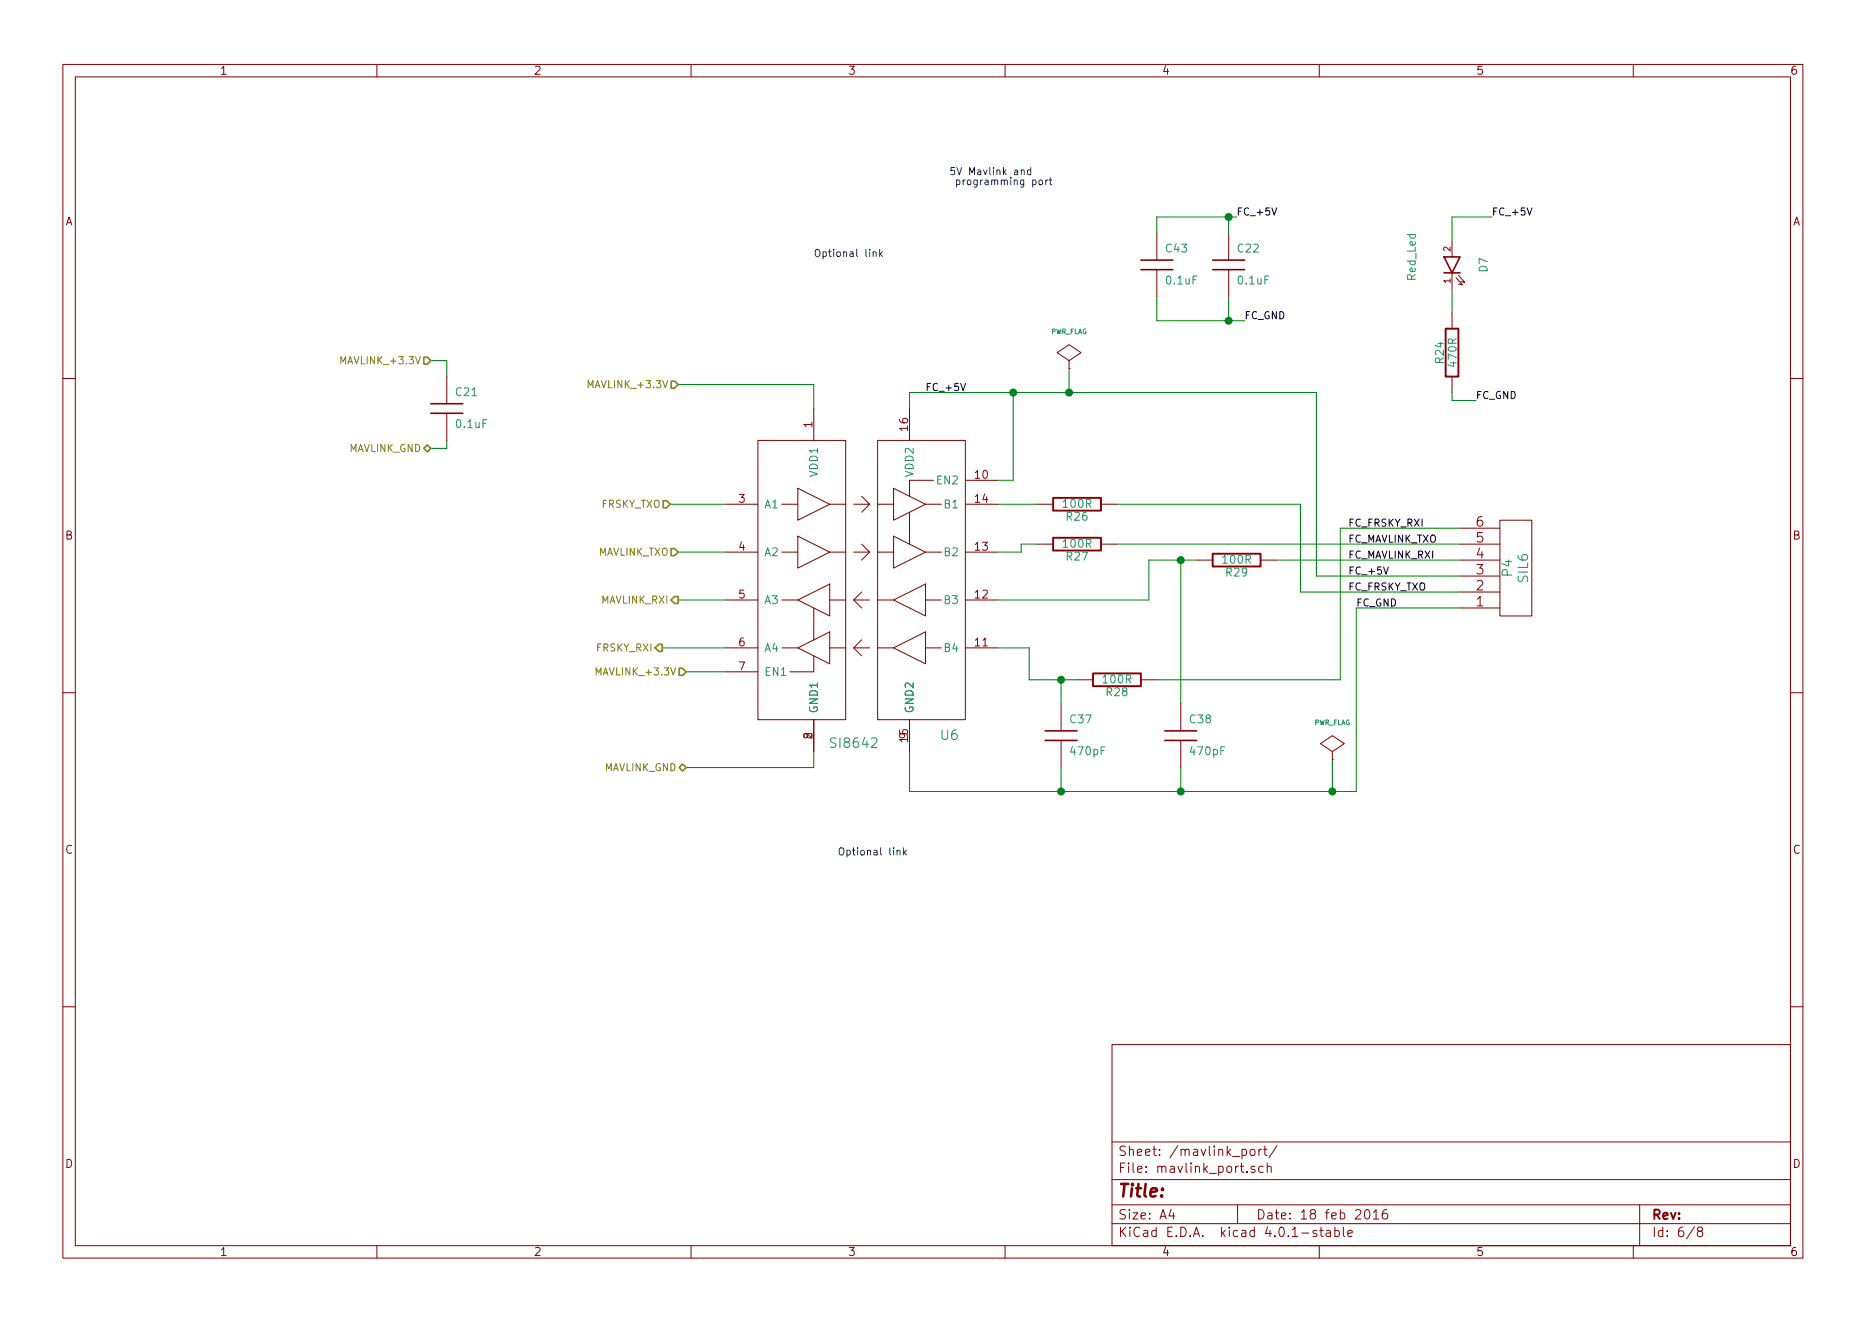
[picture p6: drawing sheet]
EESchema Schematic File Version 2  date Thu 18 Feb 2016 18:58:17 GMT
LIBS:conn_20
LIBS:conn_6
LIBS:conn_5
LIBS:conn_3
LIBS:conn_2
LIBS:led_ipc-7351_2005
LIBS:power
LIBS:device
LIBS:diodesch_ipc7531_2005
LIBS:transistors
LIBS:conn
LIBS:linear
LIBS:regul
LIBS:74xx
LIBS:cmos4000
LIBS:adc-dac
LIBS:memory
LIBS:xilinx
LIBS:special
LIBS:microcontrollers
LIBS:dsp
LIBS:microchip
LIBS:analog_switches
LIBS:motorola
LIBS:texas
LIBS:intel
LIBS:audio
LIBS:interface
LIBS:digital-audio
LIBS:philips
LIBS:display
LIBS:cypress
LIBS:siliconi
LIBS:opto
LIBS:atmel
LIBS:contrib
LIBS:valves
LIBS:max4390
LIBS:spdt
LIBS:ts5a3157
LIBS:osd-cache
EELAYER 25  0
EELAYER END
$Descr A4 11700 8267
encoding utf-8
Sheet 6 8
Title ""
Date "18 feb 2016"
Rev ""
Comp ""
Comment1 ""
Comment2 ""
Comment3 ""
Comment4 ""
$EndDescr
$Comp
L LED_IPC-7351_2005 D7
U 1 1
P 9100 1650
F 0 "D7" H 9100 1450 50  0000 C CNN
F 1 "Red_Led" H 9150 1900 50  0000 C CNN
F 2 "0603" H 9100 1650 60  0001 C CNN
F 3 "D" H 9100 1650 60  0001 C CNN
F 4 "M" H 9100 1650 60  0001 C CNN "MFG Name"
F 5 "P" H 9100 1650 60  0001 C CNN "MFG Part Num"
F 6 "Led/Red/0603" H 9100 1650 60  0001 C CNN "Description"
	1    9100 1650
	0    -1   -1   0   
$EndComp
Wire Wire Line
	9350 1350 9100 1350
Wire Wire Line
	9100 1350 9100 1500
Wire Wire Line
	9100 2450 9100 2500
Wire Wire Line
	9100 2500 9250 2500
Connection ~ 7700 1350
Wire Wire Line
	7250 1450 7250 1350
Wire Wire Line
	7250 1350 7750 1350
Wire Wire Line
	9150 3800 8500 3800
Connection ~ 6650 4250
Wire Wire Line
	6650 4400 6650 4250
Connection ~ 7400 4950
Wire Wire Line
	7400 4950 7400 4800
Wire Wire Line
	2800 2350 2800 2250
Wire Wire Line
	2800 2250 2700 2250
Wire Wire Line
	7700 1350 7700 1450
Connection ~ 6700 2450
Wire Wire Line
	6700 2300 6700 2450
Wire Wire Line
	4550 3450 4250 3450
Wire Wire Line
	8150 3150 8150 3700
Wire Wire Line
	6250 3450 6400 3450
Wire Wire Line
	6400 3450 6400 3400
Wire Wire Line
	9150 3400 7000 3400
Wire Wire Line
	6400 3400 6500 3400
Wire Wire Line
	6250 3750 7200 3750
Wire Wire Line
	7200 3750 7200 3500
Wire Wire Line
	9150 3500 8000 3500
Wire Wire Line
	7200 3500 7500 3500
Wire Wire Line
	4550 4200 4300 4200
Connection ~ 6350 2450
Wire Wire Line
	6350 2450 6350 3000
Wire Wire Line
	6350 3000 6250 3000
Wire Wire Line
	9150 3600 8250 3600
Wire Wire Line
	8250 3600 8250 2450
Wire Wire Line
	8250 2450 5700 2450
Wire Wire Line
	5700 2450 5700 2550
Wire Wire Line
	5700 4700 5700 4950
Wire Wire Line
	5700 4950 8500 4950
Wire Wire Line
	8500 4950 8500 3800
Wire Wire Line
	4250 2400 5100 2400
Wire Wire Line
	5100 2400 5100 2550
Wire Wire Line
	6250 3150 6500 3150
Wire Wire Line
	8150 3150 7000 3150
Wire Wire Line
	7250 4250 8400 4250
Wire Wire Line
	6250 4050 6450 4050
Wire Wire Line
	6450 4050 6450 4250
Wire Wire Line
	6450 4250 6750 4250
Wire Wire Line
	9150 3300 8400 3300
Wire Wire Line
	8400 3300 8400 4250
Wire Wire Line
	4550 3150 4200 3150
Wire Wire Line
	4550 3750 4250 3750
Wire Wire Line
	8350 4750 8350 4950
Connection ~ 8350 4950
Wire Wire Line
	4300 4800 5100 4800
Wire Wire Line
	5100 4800 5100 4700
Wire Wire Line
	4550 4050 4150 4050
Wire Wire Line
	7700 1850 7700 2000
Wire Wire Line
	2800 2750 2800 2800
Wire Wire Line
	2800 2800 2700 2800
Wire Wire Line
	7400 4400 7400 3500
Connection ~ 7400 3500
Wire Wire Line
	6650 4950 6650 4800
Connection ~ 6650 4950
Wire Wire Line
	8150 3700 9150 3700
Wire Wire Line
	7800 2000 7250 2000
Wire Wire Line
	7250 2000 7250 1850
Connection ~ 7700 2000
Wire Wire Line
	9100 1950 9100 1800
Text Label 9250 2500 0    45   ~ 0
FC_GND
Text Label 9350 1350 0    45   ~ 0
FC_+5V
$Comp
L R R24
U 1 1
P 9100 2200
F 0 "R24" V 9180 2200 50  0000 C CNN
F 1 "470R" V 9100 2200 50  0000 C CNN
F 2 "0603" H 9100 2200 60  0001 C CNN
F 3 "D" H 9100 2200 60  0001 C CNN
F 4 "M" H 9100 2200 60  0001 C CNN "MFG Name"
F 5 "P" H 9100 2200 60  0001 C CNN "MFG Part Num"
F 6 "Resistor/470R/+-10%/0603" H 9100 2200 60  0001 C CNN "Description"
	1    9100 2200
	-1   0    0    1   
$EndComp
$Comp
L C C43
U 1 1
P 7250 1650
F 0 "C43" H 7300 1750 50  0000 L CNN
F 1 "0.1uF" H 7300 1550 50  0000 L CNN
F 2 "0603" H 7250 1650 60  0001 C CNN
F 3 "D" H 7250 1650 60  0001 C CNN
F 4 "M" H 7250 1650 60  0001 C CNN "MFG Name"
F 5 "P" H 7250 1650 60  0001 C CNN "MFG Part Num"
F 6 "Capacitor/0.1uF/10V/+-10%/X7R/0603" H 7250 1650 60  0001 C CNN "Description"
	1    7250 1650
	1    0    0    -1  
$EndComp
$Comp
L C C37
U 1 1
P 6650 4600
F 0 "C37" H 6700 4700 50  0000 L CNN
F 1 "470pF" H 6700 4500 50  0000 L CNN
F 2 "0603" H 6650 4600 60  0001 C CNN
F 3 "D" H 6650 4600 60  0001 C CNN
F 4 "M" H 6650 4600 60  0001 C CNN "MFG Name"
F 5 "P" H 6650 4600 60  0001 C CNN "MFG Part Num"
F 6 "Capacitor/470pF/16V/+-10%/X7R/0603" H 6650 4600 60  0001 C CNN "Description"
	1    6650 4600
	1    0    0    -1  
$EndComp
$Comp
L C C38
U 1 1
P 7400 4600
F 0 "C38" H 7450 4700 50  0000 L CNN
F 1 "470pF" H 7450 4500 50  0000 L CNN
F 2 "0603" H 7400 4600 60  0001 C CNN
F 3 "D" H 7400 4600 60  0001 C CNN
F 4 "M" H 7400 4600 60  0001 C CNN "MFG Name"
F 5 "P" H 7400 4600 60  0001 C CNN "MFG Part Num"
F 6 "Capacitor/470pF/16V/+-10%/X7R/0603" H 7400 4600 60  0001 C CNN "Description"
	1    7400 4600
	1    0    0    -1  
$EndComp
$Comp
L R R29
U 1 1
P 7750 3500
F 0 "R29" V 7830 3500 50  0000 C CNN
F 1 "100R" V 7750 3500 50  0000 C CNN
F 2 "0603" H 7750 3500 60  0001 C CNN
F 3 "D" H 7750 3500 60  0001 C CNN
F 4 "M" H 7750 3500 60  0001 C CNN "MFG Name"
F 5 "P" H 7750 3500 60  0001 C CNN "MFG Part Num"
F 6 "Resistor/100R/+-10%/0603" H 7750 3500 60  0001 C CNN "Description"
	1    7750 3500
	0    1    1    0   
$EndComp
$Comp
L R R28
U 1 1
P 7000 4250
F 0 "R28" V 7080 4250 50  0000 C CNN
F 1 "100R" V 7000 4250 50  0000 C CNN
F 2 "0603" H 7000 4250 60  0001 C CNN
F 3 "D" H 7000 4250 60  0001 C CNN
F 4 "M" H 7000 4250 60  0001 C CNN "MFG Name"
F 5 "P" H 7000 4250 60  0001 C CNN "MFG Part Num"
F 6 "Resistor/100R/+-10%/0603" H 7000 4250 60  0001 C CNN "Description"
	1    7000 4250
	0    1    1    0   
$EndComp
$Comp
L R R27
U 1 1
P 6750 3400
F 0 "R27" V 6830 3400 50  0000 C CNN
F 1 "100R" V 6750 3400 50  0000 C CNN
F 2 "0603" H 6750 3400 60  0001 C CNN
F 3 "D" H 6750 3400 60  0001 C CNN
F 4 "M" H 6750 3400 60  0001 C CNN "MFG Name"
F 5 "P" H 6750 3400 60  0001 C CNN "MFG Part Num"
F 6 "Resistor/100R/+-10%/0603" H 6750 3400 60  0001 C CNN "Description"
	1    6750 3400
	0    1    1    0   
$EndComp
$Comp
L R R26
U 1 1
P 6750 3150
F 0 "R26" V 6830 3150 50  0000 C CNN
F 1 "100R" V 6750 3150 50  0000 C CNN
F 2 "0603" H 6750 3150 60  0001 C CNN
F 3 "D" H 6750 3150 60  0001 C CNN
F 4 "M" H 6750 3150 60  0001 C CNN "MFG Name"
F 5 "P" H 6750 3150 60  0001 C CNN "MFG Part Num"
F 6 "Resistor/100R/+-10%/0603" H 6750 3150 60  0001 C CNN "Description"
	1    6750 3150
	0    1    1    0   
$EndComp
Text Notes 5100 1600 0    45   ~ 0
Optional link
Text Notes 5250 5350 0    45   ~ 0
Optional link
Text HLabel 2700 2800 0    45   BiDi ~ 0
MAVLINK_GND
Text HLabel 2700 2250 0    45   Input ~ 0
MAVLINK_+3.3V
Text Label 7800 2000 0    45   ~ 0
FC_GND
Text Label 7750 1350 0    45   ~ 0
FC_+5V
$Comp
L C C22
U 1 1
P 7700 1650
F 0 "C22" H 7750 1750 50  0000 L CNN
F 1 "0.1uF" H 7750 1550 50  0000 L CNN
F 2 "0603" H 7700 1650 60  0001 C CNN
F 4 "M" H 7700 1650 60  0001 C CNN "MFG Name"
F 5 "P" H 7700 1650 60  0001 C CNN "MFG Part Num"
F 6 "Capacitor/0.1uF/50V/+-10%/X7R/0603" H 7700 1650 60  0001 C CNN "Description"
	1    7700 1650
	1    0    0    -1  
$EndComp
$Comp
L C C21
U 1 1
P 2800 2550
F 0 "C21" H 2850 2650 50  0000 L CNN
F 1 "0.1uF" H 2850 2450 50  0000 L CNN
F 2 "0603" H 2800 2550 60  0001 C CNN
F 4 "M" H 2800 2550 60  0001 C CNN "MFG Name"
F 5 "P" H 2800 2550 60  0001 C CNN "MFG Part Num"
F 6 "Capacitor/0.1uF/50V/+-10%/X7R/0603" H 2800 2550 60  0001 C CNN "Description"
	1    2800 2550
	1    0    0    -1  
$EndComp
Text Label 8450 3700 0    45   ~ 0
FC_FRSKY_TXO
Text Label 8450 3600 0    45   ~ 0
FC_+5V
Text Label 8450 3500 0    45   ~ 0
FC_MAVLINK_RXI
Text Label 8450 3400 0    45   ~ 0
FC_MAVLINK_TXO
Text Label 8450 3300 0    45   ~ 0
FC_FRSKY_RXI
Text Label 8500 3800 0    45   ~ 0
FC_GND
$Comp
L PWR_FLAG #FLG05
U 1 1
P 8350 4750
F 0 "#FLG05" H 8350 5020 30  0001 C CNN
F 1 "PWR_FLAG" H 8350 4980 30  0000 C CNN
	1    8350 4750
	1    0    0    -1  
$EndComp
$Comp
L PWR_FLAG #FLG06
U 1 1
P 6700 2300
F 0 "#FLG06" H 6700 2570 30  0001 C CNN
F 1 "PWR_FLAG" H 6700 2530 30  0000 C CNN
	1    6700 2300
	1    0    0    -1  
$EndComp
Text HLabel 4300 4200 0    45   Input ~ 0
MAVLINK_+3.3V
Text Label 5800 2450 0    45   ~ 0
FC_+5V
Text HLabel 4250 2400 0    45   Input ~ 0
MAVLINK_+3.3V
$Comp
L SI8642 U6
U 1 1
P 5400 3600
F 0 "U6" H 5950 2600 60  0000 C CNN
F 1 "SI8642" H 5350 2550 60  0000 C CNN
F 2 "NSOIC-16" H 5400 3600 60  0001 C CNN
F 3 "www.farnell.com/datsheets/1816591.pdf" H 5400 3600 60  0001 C CNN
F 4 "Silicon Labs" H 5400 3600 60  0001 C CNN "MFG Name"
F 5 "SI8642AB-B-IS1" H 5400 3600 60  0001 C CNN "MFG Part Num"
F 6 "Digital isolator/NSOIC-16" H 5400 3600 60  0001 C CNN "Description"
	1    5400 3600
	1    0    0    -1  
$EndComp
Text HLabel 4150 4050 0    45   Output ~ 0
FRSKY_RXI
Text Notes 5950 1150 0    45   ~ 0
5V Mavlink and\n programming port
Text HLabel 4300 4800 0    45   BiDi ~ 0
MAVLINK_GND
Text HLabel 4200 3150 0    45   Input ~ 0
FRSKY_TXO
$Comp
L CONN_6 P4
U 1 1
P 9500 3550
F 0 "P4" V 9450 3550 60  0000 C CNN
F 1 "SIL6" V 9550 3550 60  0000 C CNN
F 2 "SIL6" H 9500 3550 60  0001 C CNN
F 4 "0.1 in pitch header/6 contacts" H 9500 3550 60  0001 C CNN "Description"
	1    9500 3550
	1    0    0    1   
$EndComp
Text HLabel 4250 3450 0    45   Input ~ 0
MAVLINK_TXO
Text HLabel 4250 3750 0    45   Output ~ 0
MAVLINK_RXI
$EndSCHEMATC
